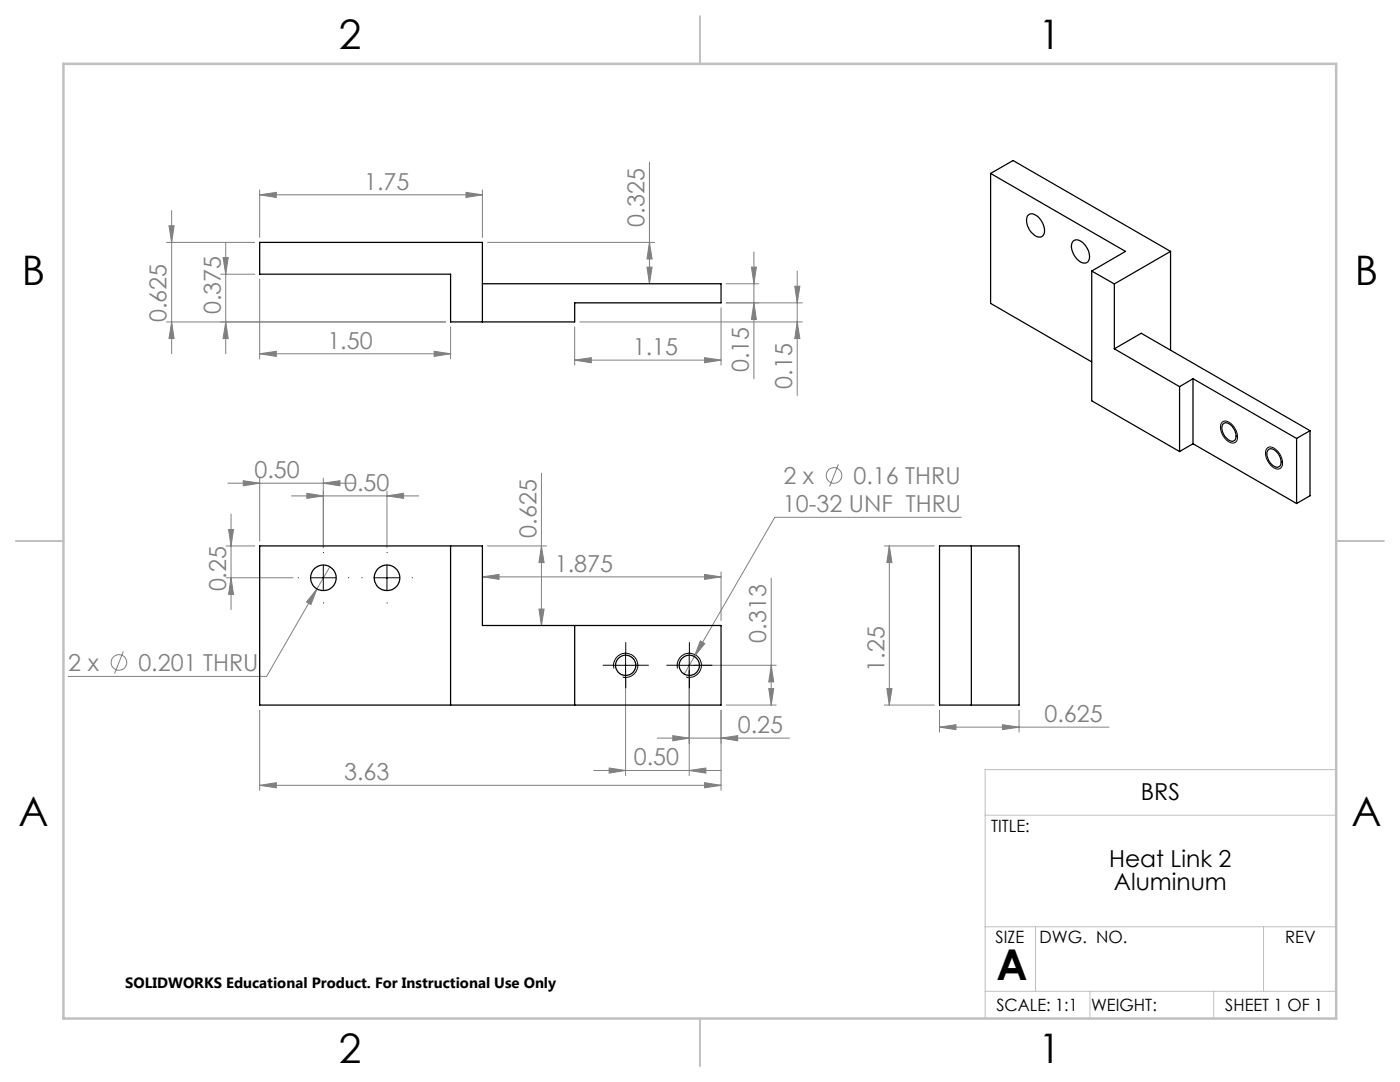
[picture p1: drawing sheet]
<svg xmlns="http://www.w3.org/2000/svg" width="279mm" height="216mm" viewBox="0 0 279 216" stroke-linecap="round" stroke-linejoin="round" font-family="sans-serif">
<g fill="none" stroke="#808080" stroke-width=".2">
<path d="M51.8 38.9l3.3-.5v1zM51.8 37.9v9.5M51.8 38.9h44.5M93 38.4l3.3 .5-3.3 .5zM96.3 37.9v9.5M129.6 32.3v24.3M33.2 48.4h17.6M33.7 45h1l-.4 3.4zM34.3 42v28.6M44 54.7h6.8M44.5 51.4h1l-.5 3.3zM45 48.4v22.2"/>
<path d="M51.8 55.7v15.9M97.3 48.4h33.3M129.1 53.3h1l-.5 3.3zM129.6 48.4l.5 3.3h-1zM144.9 56.6h6.5M150 53.3h1l-.5 3.3zM150.5 50.3v25.3M158.6 57.1h1l-.5 3.3zM159.1 54.1v24.8M34.3 64.2l.4 3.4h-1zM45 64.2l.5 3.4h-1zM51.8 70.6l3.3-.5v1z"/>
<path d="M51.8 70.6h38.1M86.6 70.1l3.3 .5-3.3 .5zM88.9 64.2h-55.7M89.9 65.2v6.4M114.7 71.9l3.3-.5v1zM114.7 65.2v7.6M114.7 71.9h29.2M115.7 64.2h44.4M140.6 71.4l3.3 .5-3.3 .5zM143.9 61.4v11.4M144.9 60.4h15.2M150.5 60.4l.5 3.3h-1z"/>
<path d="M159.1 64.2l.5 3.4h-1zM45.5 96.4h25.4M48.5 95.9l3.3 .5-3.3 .5zM51.8 95.4v12.6M58.2 99h25.4M61.2 98.4l3.3 .6-3.3 .4zM64.5 96.4l3.3-.5v1zM64.5 95.4v13.9M77.2 99l3.3-.6v1zM77.2 98v11.3M108.1 94.4v30.4M167.3 92.6l-1.7 4.5"/>
<path d="M45.1 115.3h13.4M45.1 108.9h5.7M45.6 105.7h1l-.5 3.2zM46.1 115.3l.5 3.3h-1zM46.1 102.6v19M63.3 117.5l-1.2 3.1-.9-.5zM63.3 117.5l-10.1 17.5h-39.6M65.8 113.1l-2.5 4.4M96.3 115.1l3.3-.5v1zM96.3 115.1h47.6M97.3 108.9h11.8M108.1 108.9l.5 3.4h-1z"/>
<path d="M140.6 114.6l3.3 .5-3.3 .5zM143.9 114.1v9.7M153.9 115.4v25.3M176.5 108.9h10M177.5 108.9l.5 3.4h-1zM177.5 108.9v31.8M191.8 103.2h-37.2l-16 27.8M24.6 130l-1.7 4.4M107.6 121.5h1l-.5 3.3zM124.8 133.8v21M137.5 133.8v21M138.6 131l-2 3.5"/>
<path d="M138.6 132.8h16.3M139.8 127.9l.9 .5-2.1 2.6zM153.4 137.4h1l-.5 3.3zM153.9 132.8l.5 3.3h-1zM177 137.4h1l-.5 3.3zM51.8 156.7l3.3-.5v1zM51.8 141.7v16M51.8 156.7h92.1M118.5 153.7h25.4M121.6 153.2l3.2 .5-3.2 .6zM131.2 147.3h26.4M134.3 146.8l3.2 .5-3.2 .5z"/>
<path d="M137.5 153.7l3.4-.5v1.1zM140.6 156.2l3.3 .5-3.3 .5zM143.9 147.3l3.3-.5v1zM143.9 141.7v16M144.9 140.7h10M176.5 140.7h10M187.5 145.1l3.3-.5v1zM187.5 141.7v4.4M187.5 145.1h33.8M200.1 144.6l3.3 .5-3.3 .5zM203.4 141.7v4.4"/>
<circle cx="166.4" cy="94.9" r="1.56"/>
<circle cx="23.7" cy="132.2" r="1.55"/>
</g>
<path d="M243.9 84.2a1.41 1.41 0 0 1 2 .5 2.82 2.82 0 0 1 .7 3.5l-.1 .1a1.95 1.95 0 0 1-2.4-1.3 2.49 2.49 0 0 1-.2-2.8zM252.8 89.5a1.38 1.38 0 0 1 2.1 .4 2.82 2.82 0 0 1 .7 3.5 1.65 1.65 0 0 1-2.2-.9 2.84 2.84 0 0 1-.6-3zM62.1 115.3h4.9M64.5 112.8v5M74.8 115.3h4.9M77.2 112.8v5M122.4 132.8h5M122.5 133.4a2.41 2.41 0 0 1 2.1-3.1 2.41 2.41 0 0 1 2.7 2.6 2.41 2.41 0 0 1-3.1 2.2M124.8 130.2v5.1M135.1 132.8h5M135.2 133.4a2.41 2.41 0 0 1 2.1-3.1 2.41 2.41 0 0 1 2.7 2.6 2.41 2.41 0 0 1-3.1 2.2M137.5 130.2v5.1" fill="none" stroke="#000" stroke-width=".2"/>
<path d="M266.7 153.6h-70.1v49.6M196.6 162.7h70.1M196.6 197.8h70.1M196.6 184.9h70.1M206.7 184.9v12.9M217.5 197.8v5.4M242.2 197.8v5.4M252.2 184.9v12.9" fill="none" stroke="#c0c0c0" stroke-width=".2"/>
<path d="M139.7 3.2v9.5M3.1 107.9h9.6M266.7 107.9h9.5M139.7 203.2v9.6" fill="none" stroke="#c0c0c0" stroke-width=".25"/>
<path d="M12.7 12.7h254v190.5h-254z" fill="none" stroke="#c0c0c0" stroke-width=".5"/>
<g fill="none" stroke="#000" stroke-width=".2" stroke-dasharray="15.2 1.3 1.3 1.3">
<path d="M59.6 115.3h-.1M64.6 110.3v-.1M69.6 115.3h.1M72.3 115.3h-.1M77.3 110.3v-.1M82.3 115.3h.1M64.6 120.3h.1M77.3 120.3h.1M122.4 132.7h-2M124.9 130.2v-2M124.9 135.2v2.1M127.4 132.7h2"/>
<path d="M135.1 132.7h-2M137.6 130.2v-2M137.6 135.2v2.1M140.1 132.7h2"/>
</g>
<g fill="#808080">
<path d="M64.5 96.4l3.3-.5v1zM48.5 95.9l3.3 .5-3.3 .5zM140.6 156.2l3.3 .5-3.3 .5zM51.8 156.7l3.3-.5v1zM93 38.4l3.3 .5-3.3 .5zM51.8 38.9l3.3-.5v1zM86.6 70.1l3.3 .5-3.3 .5zM51.8 70.6l3.3-.5v1zM200.1 144.6l3.3 .5-3.3 .5zM187.5 145.1l3.3-.5v1z"/>
<path d="M139.8 127.9l-1.2 3.1 2.1-2.6zM134.3 146.8l3.2 .5-3.2 .5zM143.9 147.3l3.3-.5v1zM121.6 153.2l3.2 .5-3.2 .6zM137.5 153.7l3.4-.5v1.1zM61.2 98.4l3.3 .6-3.3 .4zM77.2 99l3.3-.6v1zM63.3 117.5l-2.1 2.6 .9 .5z"/>
<path d="M140.6 114.6l3.3 .5-3.3 .5zM96.3 115.1l3.3-.5v1zM140.6 71.4l3.3 .5-3.3 .5zM114.7 71.9l3.3-.5v1z"/>
<path d="M46.1 115.3l.5 3.3h-1zM45.6 105.7h1l-.5 3.2zM45 64.2l.5 3.4h-1zM44.5 51.4h1l-.5 3.3z"/>
<path d="M107.6 121.5h1l-.5 3.3zM108.1 108.9l.5 3.4h-1zM159.1 64.2l.5 3.4h-1zM158.6 57.1h1l-.5 3.3z"/>
<path d="M153.9 132.8l.5 3.3h-1zM153.4 137.4h1l-.5 3.3zM33.7 45h1l-.4 3.4zM34.3 64.2l.4 3.4h-1zM129.6 48.4l.5 3.3h-1zM129.1 53.3h1l-.5 3.3zM177.5 108.9l.5 3.4h-1zM177 137.4h1l-.5 3.3z"/>
<path d="M150 53.3h1l-.5 3.3zM150.5 60.4l.5 3.3h-1z"/>
</g>
<g fill="none" stroke="#000" stroke-width=".25">
<path d="M197.7 34.6l26.9 15.6-6.7 3.9M197.7 34.6l4.5-2.6 31.4 18.2M197.7 34.6v25.9l20.2 11.7M96.3 56.6h47.6v3.8h-29.2v3.8h-24.8v-9.5h-38.1v-6.3h44.5v15.8M205.1 43.1a1.31 1.31 0 0 1 2 .1 3.5 3.5 0 0 1 1.1 3.7 1.27 1.27 0 0 1-2-.2 3.3 3.3 0 0 1-1.1-3.6zM214.2 48.1a1.61 1.61 0 0 1 2.2 .6 3 3 0 0 1 .7 3.6 1.61 1.61 0 0 1-2.2-.6 3.2 3.2 0 0 1-.8-3.4zM217.9 54.1l4.5 2.6M217.9 54.1v25.9l17.5 10.1M222.4 56.7v12.9M233.6 50.2v19.7M233.6 50.2l-11.2 6.5M222.4 69.6l5.4-3.1 33.6 19.4"/>
<path d="M222.4 69.6l13 7.6M235.4 77.2v12.9M238.1 75.6l20.7 11.9M238.1 75.6l-2.7 1.6M238.1 75.6v12.9M238.1 88.5l20.7 12M238.1 88.5l-2.7 1.6M244.1 84.6a1.24 1.24 0 0 1 1.8 .5 2.25 2.25 0 0 1 .4 2.8 1.6 1.6 0 0 1-1.9-.9 2.35 2.35 0 0 1-.3-2.4zM253.2 89.7a1.6 1.6 0 0 1 1.9 .9 2.07 2.07 0 0 1 .2 2.5 1.72 1.72 0 0 1-2.1-1.2 1.87 1.87 0 0 1 0-2.2zM258.8 87.5v13M261.4 85.9l-2.6 1.6M261.4 85.9v13l-2.6 1.6"/>
<path d="M51.8 108.9h44.5v15.9h47.6v15.9h-92.1zM89.9 108.9v31.8M187.5 108.9h15.9v31.8h-15.9zM193.9 108.9v31.8M114.7 124.8v15.9"/>
<circle cx="64.5" cy="115.3" r="2.56"/>
<circle cx="77.2" cy="115.3" r="2.56"/>
<circle cx="124.9" cy="132.8" r="2.02"/>
<circle cx="137.6" cy="132.8" r="2.02"/>
</g>
<text font-size="8.5" x="198.9" y="195.5">A</text>
<g font-size="8.1">
<text x="67.6" y="9.7">2</text>
<text x="207.3" y="9.7">1</text>
<text x="4.4" y="57">B</text>
<text x="270.4" y="57">B</text>
<text x="3.7" y="164.9">A</text>
<text x="269.7" y="164.9">A</text>
<text x="67.6" y="212.2">2</text>
<text x="207.3" y="212.2">1</text>
</g>
<g font-size="4.7" fill="#808080">
<text x="72.7" y="37.9">1.75</text>
<text x="128.6" y="45.3" transform="rotate(-90 128.6 45.3)">0.325</text>
<text x="33.2" y="64.3" transform="rotate(-90 33.2 64.3)">0.625</text>
<text x="44" y="62.7" transform="rotate(-90 44 62.7)">0.375</text>
<text x="65.3" y="69.6">1.50</text>
<text x="126.3" y="70.8">1.15</text>
<text x="149.5" y="74.3" transform="rotate(-90 149.5 74.3)">0.15</text>
<text x="158.1" y="77.6" transform="rotate(-90 158.1 77.6)">0.15</text>
<text x="50.8" y="95.4">0.50</text>
<text x="68.7" y="97.9">0.50</text>
<text x="156.3" y="96.6">2 x</text>
<text x="170.3" y="96.6">0.16 THRU</text>
<text x="107.1" y="107.3" transform="rotate(-90 107.1 107.3)">0.625</text>
<text x="156.2" y="102.2">10-32 UNF THRU</text>
<text x="45.1" y="118" transform="rotate(-90 45.1 118)">0.25</text>
<text x="110.7" y="114.1">1.875</text>
<text x="152.9" y="128.3" transform="rotate(-90 152.9 128.3)">0.313</text>
<text x="13.6" y="133.9">2 x</text>
<text x="27.6" y="133.9">0.201 THRU</text>
<text x="176.5" y="134" transform="rotate(-90 176.5 134)">1.25</text>
<text x="147.2" y="146.3">0.25</text>
<text x="208.4" y="144.1">0.625</text>
<text x="68.7" y="155.7">3.63</text>
<text x="126.5" y="152.7">0.50</text>
</g>
<g font-size="4.7">
<text x="227.7" y="159.6">BRS</text>
<text x="221.3" y="173.1">Heat Link 2</text>
<text x="222.3" y="177.6">Aluminum</text>
</g>
<g font-size="3.4">
<text x="197.8" y="166">TITLE:</text>
<text x="198.7" y="188.1">SIZE</text>
<text x="207.5" y="188.1">DWG. NO.</text>
<text x="256.5" y="188.2">REV</text>
<text x="198.8" y="201.7">SCALE: 1:1</text>
<text x="217.7" y="201.8">WEIGHT:</text>
<text x="244.5" y="201.7">SHEET 1 OF 1</text>
</g>
<text font-size="3" x="25" y="197.2">SOLIDWORKS Educational Product. For Instructional Use Only</text>
</svg>
